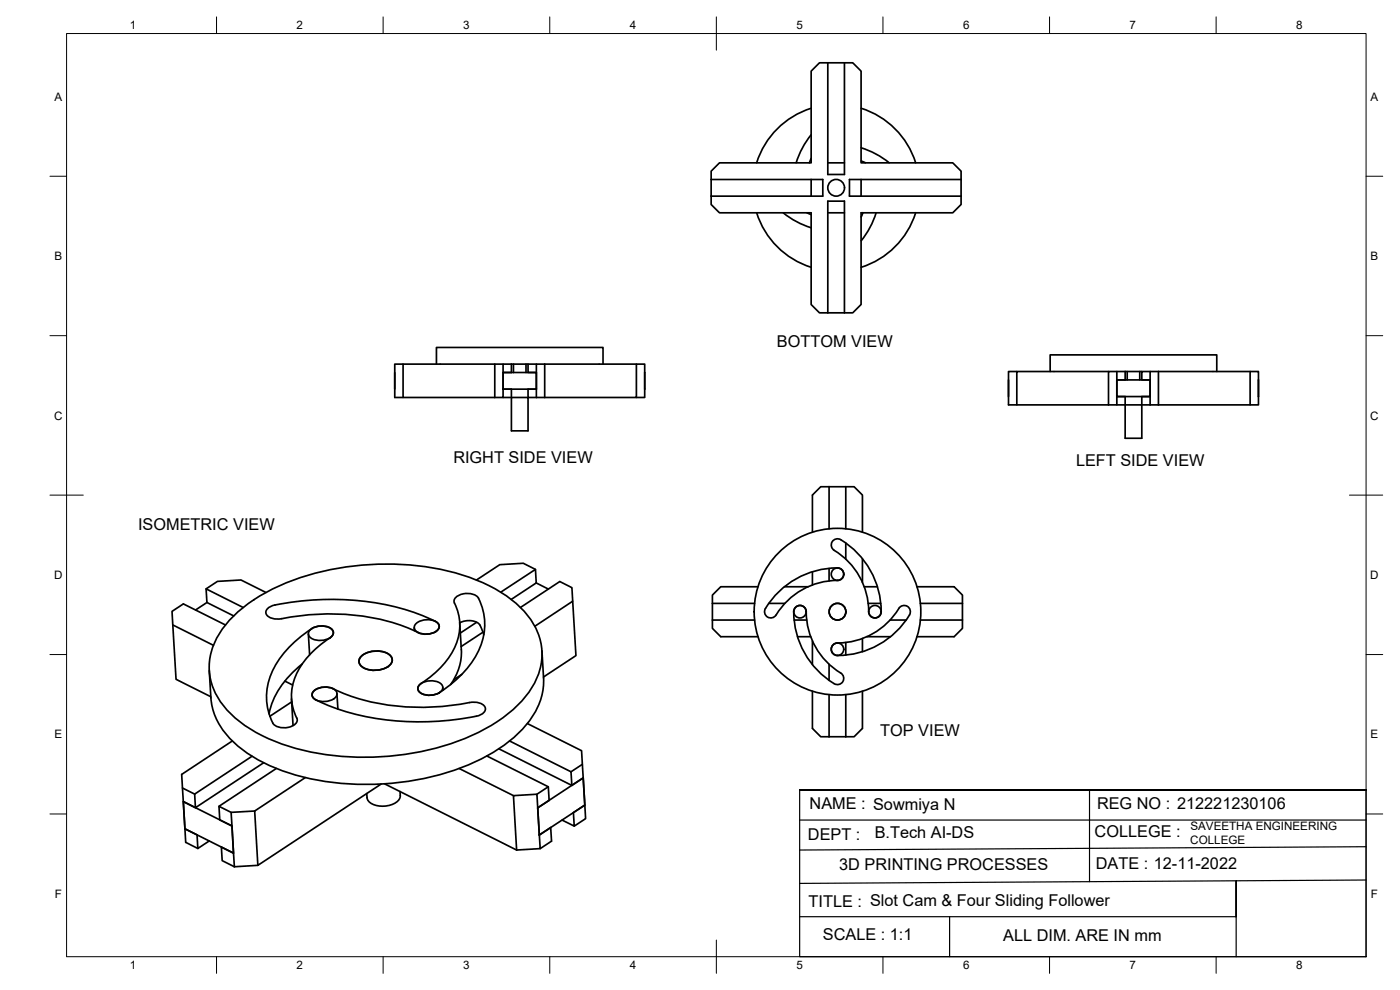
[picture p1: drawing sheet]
<svg xmlns="http://www.w3.org/2000/svg" width="420mm" height="297mm" viewBox="0 0 420 297" stroke-linecap="round" stroke-linejoin="round" font-family="sans-serif">
<!-- layer: Visible -->
<g fill="none" stroke="#000" stroke-width=".51">
<path d="M248.4 18.8h-2.5l-2.5 2.5v27.6h-27.5l-2.5 2.5v2.5M248.4 18.8h5M248.4 18.8v33.6h5v-33.6M253.4 18.8h2.5l2.5 2.5v27.6h27.5l2.5 2.5v2.5M243.4 32.5a25 25 0 0 0-16.3 16.3M258.4 32.5a25 25 0 0 1 16.4 16.3M213.4 58.9v2.4l2.5 2.5h27.5v27.6l2.5 2.5h2.5M213.4 53.9v5M213.4 53.9h33.5v5h-33.5M243.4 47.6l-.5 1.2M243.4 40.4a25.3 25.3 0 0 0-4.5 8.4M243.4 53.9v5"/>
<path d="M248.4 48.9h5M258.4 53.9v5M258.4 44.3a25.3 25.3 0 0 1 8.4 4.5M258.4 48.3l1.3 .5M288.4 58.9v2.4l-2.5 2.5h-27.5v27.6l-2.5 2.5h-2.5M288.4 53.9v5M288.4 53.9h-33.5v5h33.5M227.1 63.8a25 25 0 0 0 16.3 16.4M235 63.9a25.3 25.3 0 0 0 8.4 4.4M242.1 63.9l1.3 .5M248.4 63.8h5M259 63.8l-.5 1.3"/>
<path d="M262.9 63.8a25.3 25.3 0 0 1-4.5 8.4M274.8 63.8a25 25 0 0 1-16.4 16.4M248.4 93.9h5M248.4 93.9v-33.5h5v33.5M118.5 111.8v5M121 109.2h-2.5v10.1h2.5M131 109.2v-4.9h50v4.9M148.5 109.2h-27.5v10.1h27.5M151 111.8h10v5h-10zM151 116.8v2.5h-2.5M151 111.8v-2.6h-2.5v10.1M151 116.8h2.5v2.5h-2.5"/>
<path d="M151 109.2h2.5M153.5 109.2h5M153.5 119.3h5v10h-5zM153.5 109.2v2.6h-2.5v5M154.1 109.2v2.6M157.9 109.2v2.6M161 116.8h-2.5v2.5h2.5M161 109.2h-2.5v2.6h2.5M161 119.3h2.5M163.5 109.2h27.5M163.5 109.2h-2.5v10.1M163.5 119.3h27.5v-10.1h2.5v10.1h-2.5"/>
<path d="M163.5 109.2v10.1M302.7 114v5M305.2 111.5h-2.5v10h2.5M315.2 111.5v-5h50v5M332.7 111.5h-27.5v10h27.5M335.2 114h10v5h-10zM335.2 119v2.5h-2.5M335.2 114v-2.5h-2.5v10M335.2 119h2.5v2.5h-2.5M335.2 111.5h2.5M337.7 111.5h5M337.7 111.5v2.5h-2.5v5"/>
<path d="M338.3 111.5v2.5M342.1 111.5v2.5M345.2 119h-2.5v2.5h2.5M345.2 111.5h-2.5v2.5h2.5M347.7 111.5h27.5M347.7 111.5h-2.5v10M347.7 111.5v10M337.7 121.5h5v10h-5zM345.2 121.5h2.5M347.7 121.5h27.5v-10h2.5v10h-2.5M248.8 146h-2.5l-2.5 2.5v11.2M248.8 146h5"/>
<path d="M248.8 146v12.7M253.8 146h2.5l2.5 2.5v11.2M253.8 146v12.7M61.8 176.7l3.5-2.3 7-.4 7.5 3.8M137 179.1a5.4 5.4 0 0 1 6.3 0 18.2 18.2 0 0 1-2.3 20.5 32.3 32.3 0 0 1-10.3 8.8 4.9 4.9 0 0 1-5.1-1.1 1.56 1.56 0 0 1 .8-2.2 23.9 23.9 0 0 0 11.4-15.3 15.6 15.6 0 0 0-1.5-9.3v-.5zM150.3 177.7l10.4-6.9 .2 4.1-7.5 5M160.7 170.8l-3.7-1.8-7 .4-7 4.6M160.9 174.9l3.7 1.8M227.5 176.1h-11.2l-2.5 2.4v2.5M235.4 176.1h7.1M243.8 171.6v3.9M248.8 170.5v3.8"/>
<path d="M250.1 162.2a1.87 1.87 0 0 1 2.2-.3 25.1 25.1 0 0 1 12.1 22.1 1.87 1.87 0 0 1-2.1 1.4 1.87 1.87 0 0 1-1.6-1.9 21.8 21.8 0 0 0-10.7-18.7 1.87 1.87 0 0 1 .1-2.6zM253.8 162.9v4.9M258.8 167.6v7.2M259.4 176.1h3.9M275.2 176.1h11.1l2.5 2.4v2.5M51.9 187.5l12.2 6.1M62.1 180.8l-3.4 2.2M67.7 187.5l-12.7-6.3-3.4 2.2 1.2 20.4 10.5 5.2M70.1 184.8a57.2 57.2 0 0 1 28.3-13.7 79.4 79.4 0 0 1 45.8 3.4 32.7 32.7 0 0 1 16.4 13.5 18.1 18.1 0 0 1-2.2 20.1 46.7 46.7 0 0 1-22.4 14.8 81.8 81.8 0 0 1-52.1 .1 36.6 36.6 0 0 1-18-12.9 18.1 18.1 0 0 1 1.1-21.8zM73 182.3l-11.2-5.6 .3 4.1 8 4M82.5 181.5a2.82 2.82 0 0 0-2.7 2.3 3.4 3.4 0 0 0 4 1.9 68.5 68.5 0 0 1 43 4.5 4.9 4.9 0 0 0 4.9-1.6 1.55 1.55 0 0 0-1.1-2.2 76.3 76.3 0 0 0-43.4-5.7l-4.7 .8M87 194l3-2.8a11.9 11.9 0 0 1 5.5-3.3 4 4 0 0 1 4.5 1.6 1.75 1.75 0 0 1-1 1.9 23.9 23.9 0 0 0-11.4 15.2 15.6 15.6 0 0 0 1.6 9.4 3.6 3.6 0 0 1-4.2 2.4l-2-.5a3.2 3.2 0 0 1-1.8-2.5 18.6 18.6 0 0 1 3.3-18.6z"/>
<path d="M90.7 199.2a26 26 0 0 0-9.9 14.9M92.5 190.2l.4 6.3M93 189a5.2 5.2 0 0 1 6.8 .1 1.82 1.82 0 0 1-1.3 2.6 5.2 5.2 0 0 1-5.7-.8 1.42 1.42 0 0 1 .2-1.9zM108.5 196.9a7.1 7.1 0 0 1 8.8 0 2.1 2.1 0 0 1-.9 3.2 7.2 7.2 0 0 1-8.2-.5 1.89 1.89 0 0 1 .3-2.7zM124.3 188.3l.1 1M124.8 187.2a5.2 5.2 0 0 1 6.8 0 1.82 1.82 0 0 1-1.4 2.6 5.2 5.2 0 0 1-5.6-.8 1.42 1.42 0 0 1 .2-1.8zM138 186.8l.5 8.1a16.5 16.5 0 0 1-3.3 10.5M138 186.9a5 5 0 0 1 6.1 .8M143 186.7l-4.8 3.2M144.1 187.7l1.1 2.7M144.9 189.7l-6.5 4.3M156.2 182.3l11.8-7.8 3.6 1.8 .3 4.1-11.4 7.5"/>
<path d="M162.6 195.3l.5 8.1a21.2 21.2 0 0 1-7.5 16.6 59.8 59.8 0 0 1-30.7 14 77.9 77.9 0 0 1-43.4-4 33.2 33.2 0 0 1-16-13.1 17.7 17.7 0 0 1-2.2-7.6l-.5-8.1M171.9 180.4l.9 16.3-9.7 6.4M213.8 186v2.5l2.5 2.5h11.2M213.8 181v5M213.8 181h12.6M213.8 186h12.6M230.7 181h4.8M232.9 184.5a21.8 21.8 0 0 1 18.9-10.4 1.87 1.87 0 0 0 1.4-2.1 1.87 1.87 0 0 0-1.9-1.6 25.1 25.1 0 0 0-21.8 12.6 1.87 1.87 0 0 0 1.1 2.2 1.87 1.87 0 0 0 2.3-.7M238.3 186h3.8M238.8 182.2a1.87 1.87 0 0 1 2-.4 1.87 1.87 0 0 1 1.2 1.7 21.8 21.8 0 0 0 10.7 18.8 1.88 1.88 0 0 1 .1 2.4 1.88 1.88 0 0 1-2.4 .4 25.1 25.1 0 0 1-12.1-22.1zM239.3 191h4M243.8 192.3v7.1"/>
<path d="M248.8 199.3v4.8M250 193.5a3.2 3.2 0 0 1 2.8-.6 21.8 21.8 0 0 0 17.3-10.7 1.88 1.88 0 0 1 2.4-.1 1.88 1.88 0 0 1 .5 2.4 25.1 25.1 0 0 1-22.2 12.1 1.87 1.87 0 0 1-.8-3.1zM253.8 192.8v3.7M258.8 191.6v3.9M260.1 191h7.1M260.6 181h3.7M267.1 186h4.8M276.2 181h12.6M276.2 186h12.6M288.8 186v2.5l-2.5 2.5h-11.1M288.8 181v5M85.5 204.4l2.3 1.1"/>
<path d="M87.5 209.7l.4 8M87.5 210.6l-6.5 4.3M94.1 207.4a5.2 5.2 0 0 1 6.8 0 1.82 1.82 0 0 1-1.3 2.6 5.2 5.2 0 0 1-5.7-.8 1.42 1.42 0 0 1 .2-1.8zM101.1 208.1l.3 4.7M125.9 205.5a5.2 5.2 0 0 1 6.8 0 1.82 1.82 0 0 1-1.4 2.6 5.2 5.2 0 0 1-5.7-.8 1.42 1.42 0 0 1 .3-1.8zM132.9 206.2v.9M138.6 202.3l-2.5 1.7M140.9 210.8a67.7 67.7 0 0 1-39.3-3.4 5.8 5.8 0 0 0-7.8 .4 1.56 1.56 0 0 0 1 2.2 76.3 76.3 0 0 0 43.5 5.7 19.5 19.5 0 0 0 6.1-1.3 1.68 1.68 0 0 0 1.3-1.7 1.68 1.68 0 0 0-1.3-1.6l-2-.4-1.5 .1M158.3 217.1l16.2 8.1 1.2 20.4-3.4 2.3M243.8 207.4v11.2l2.5 2.5h2.5M248.8 208.4v12.7M253.8 208.4v12.7"/>
<path d="M258.8 207.4v11.2l-2.5 2.5h-2.5M54.8 236.4l3.6 1.9M69.7 222.3l-15.2 10.1 .5 8.1M75.6 226.9l-17.2 11.4 .3 4 20.4-13.4M82.9 230.6l-17.2 11.3M91.6 233.3l-15.2 10 1 16.3 37-24.4M110.1 238.1a3.2 3.2 0 0 0 3.2 3.7 6.7 6.7 0 0 0 6.5-2l.3-1.1M115.4 235.2l39.6 19.8M120.1 237.5v1.2M137.8 230.6l16.3 8.1M146.1 226.8l18.4 9.3 .3 4-3.4 2.3 .5 8.1M152.9 222.3l18.5 9.3 .2 4.1-21.9-11"/>
<path d="M164.5 236.1l-3.4 2.2M174.8 229.3l-3.4 2.3M175 233.4l-3.4 2.3M248.8 221.1h5M55 240.5l14.6 7.3 .5 8.2-14.6-7.3zM55.5 248.7l3.6 1.8 .3 4.1 3.4-2.3M58.7 242.3l-3.7-1.8 .7 12.2 3.7 1.9M69.4 243.7l-3.7-1.8 .3 4.1 3.6 1.8M70.1 256l-3.7-1.8 .3 4 3.6 1.9M76.4 243.3l-7 .4 .9 16.4M77.4 259.6l-7.1 .5M161.4 242.4l13.6-9 .5 8.2-13.6 8.9z"/>
<path d="M161.4 242.4l-.3-4.1-7 .4 .9 16.3M161.9 250.5l.2 4.1-7.1 .4M161.9 250.5l3.4-2.2 .2 4.1-3.4 2.2M175.5 241.6l-3.4 2.2 .2 4.1-3.6-1.9"/>
<circle cx="250.9" cy="56.3" r="2.51"/>
<circle cx="251.3" cy="172.3" r="1.87"/>
<circle cx="240.1" cy="183.5" r="1.87"/>
<circle cx="251.3" cy="194.8" r="1.87"/>
<circle cx="251.3" cy="183.5" r="2.51"/>
<circle cx="251.3" cy="183.5" r="25"/>
<circle cx="262.6" cy="183.5" r="1.87"/>
</g>
<!-- layer: BORDER -->
<g fill="none" stroke="#000" stroke-width=".3">
<path d="M20 10.1h390v276.9h-390zM65 5.1v5M115 5.1v5M165 5.1v5M215 5.1v10M265 5.1v5M315 5.1v5M365 5.1v5M15 52.9h5M410 52.9h5M15 100.7h5M410 100.7h5"/>
<path d="M15 148.6h10M405 148.6h10M15 196.4h5M410 196.4h5M15 244.2h5M410 244.2h5M65 287v5M115 287v5M165 287v5M215 282.1v9.9M265 287v5M315 287v5"/>
<path d="M365 287v5"/>
</g>
<!-- layer: TITLEBLOCK -->
<path d="M240 237.1h170v49.9h-170zM240 237.1h170zM327 237.1v27.4M240 246h170M410 254l-170 1M240 275h131v-10.7v22.7M285 275v12M410 264l-170 1.1" fill="none" stroke="#000" stroke-width=".36"/>
<g font-size="4.9">
<text x="233.2" y="104.2">BOTTOM VIEW</text>
<text x="136.1" y="138.8">RIGHT SIDE VIEW</text>
<text x="322.9" y="139.9">LEFT SIDE VIEW</text>
<text x="41.4" y="159">ISOMETRIC VIEW</text>
<text x="264.2" y="220.7">TOP VIEW</text>
<text x="243" y="242.7">NAME : Sowmiya N</text>
<text x="329.2" y="242.8">REG NO : 212221230106</text>
<text x="242.5" y="252">DEPT :</text>
<text x="262.5" y="251.5">B.Tech AI-DS</text>
<text x="328.5" y="251.3">COLLEGE :</text>
<text x="251.9" y="260.9">3D PRINTING PROCESSES</text>
<text x="328.9" y="260.6">DATE : 12-11-2022</text>
<text x="242.7" y="272">TITLE : Slot Cam &amp; Four Sliding Follower</text>
<text x="247" y="282">SCALE : 1:1</text>
<text x="301.1" y="282.5">ALL DIM. ARE IN mm</text>
</g>
<g font-size="3.5">
<text x="39" y="8.8">1</text>
<text x="89" y="8.8">2</text>
<text x="139" y="8.8">3</text>
<text x="189" y="8.8">4</text>
<text x="239" y="8.8">5</text>
<text x="289" y="8.8">6</text>
<text x="339" y="8.8">7</text>
<text x="389" y="8.8">8</text>
<text x="16.3" y="30.2">A</text>
<text x="411.3" y="30.2">A</text>
<text x="16.3" y="78">B</text>
<text x="411.3" y="78">B</text>
<text x="16.2" y="125.9">C</text>
<text x="411.2" y="125.9">C</text>
<text x="16.2" y="173.7">D</text>
<text x="411.2" y="173.7">D</text>
<text x="16.3" y="221.6">E</text>
<text x="411.3" y="221.6">E</text>
<text x="357.3" y="249.1">SAVEETHA ENGINEERING</text>
<text x="357.2" y="253.4">COLLEGE</text>
<text x="16.4" y="269.4">F</text>
<text x="411.4" y="269.4">F</text>
<text x="39" y="290.8">1</text>
<text x="89" y="290.8">2</text>
<text x="139" y="290.8">3</text>
<text x="189" y="290.8">4</text>
<text x="239" y="290.8">5</text>
<text x="289" y="290.8">6</text>
<text x="339" y="290.8">7</text>
<text x="389" y="290.8">8</text>
</g>
</svg>
